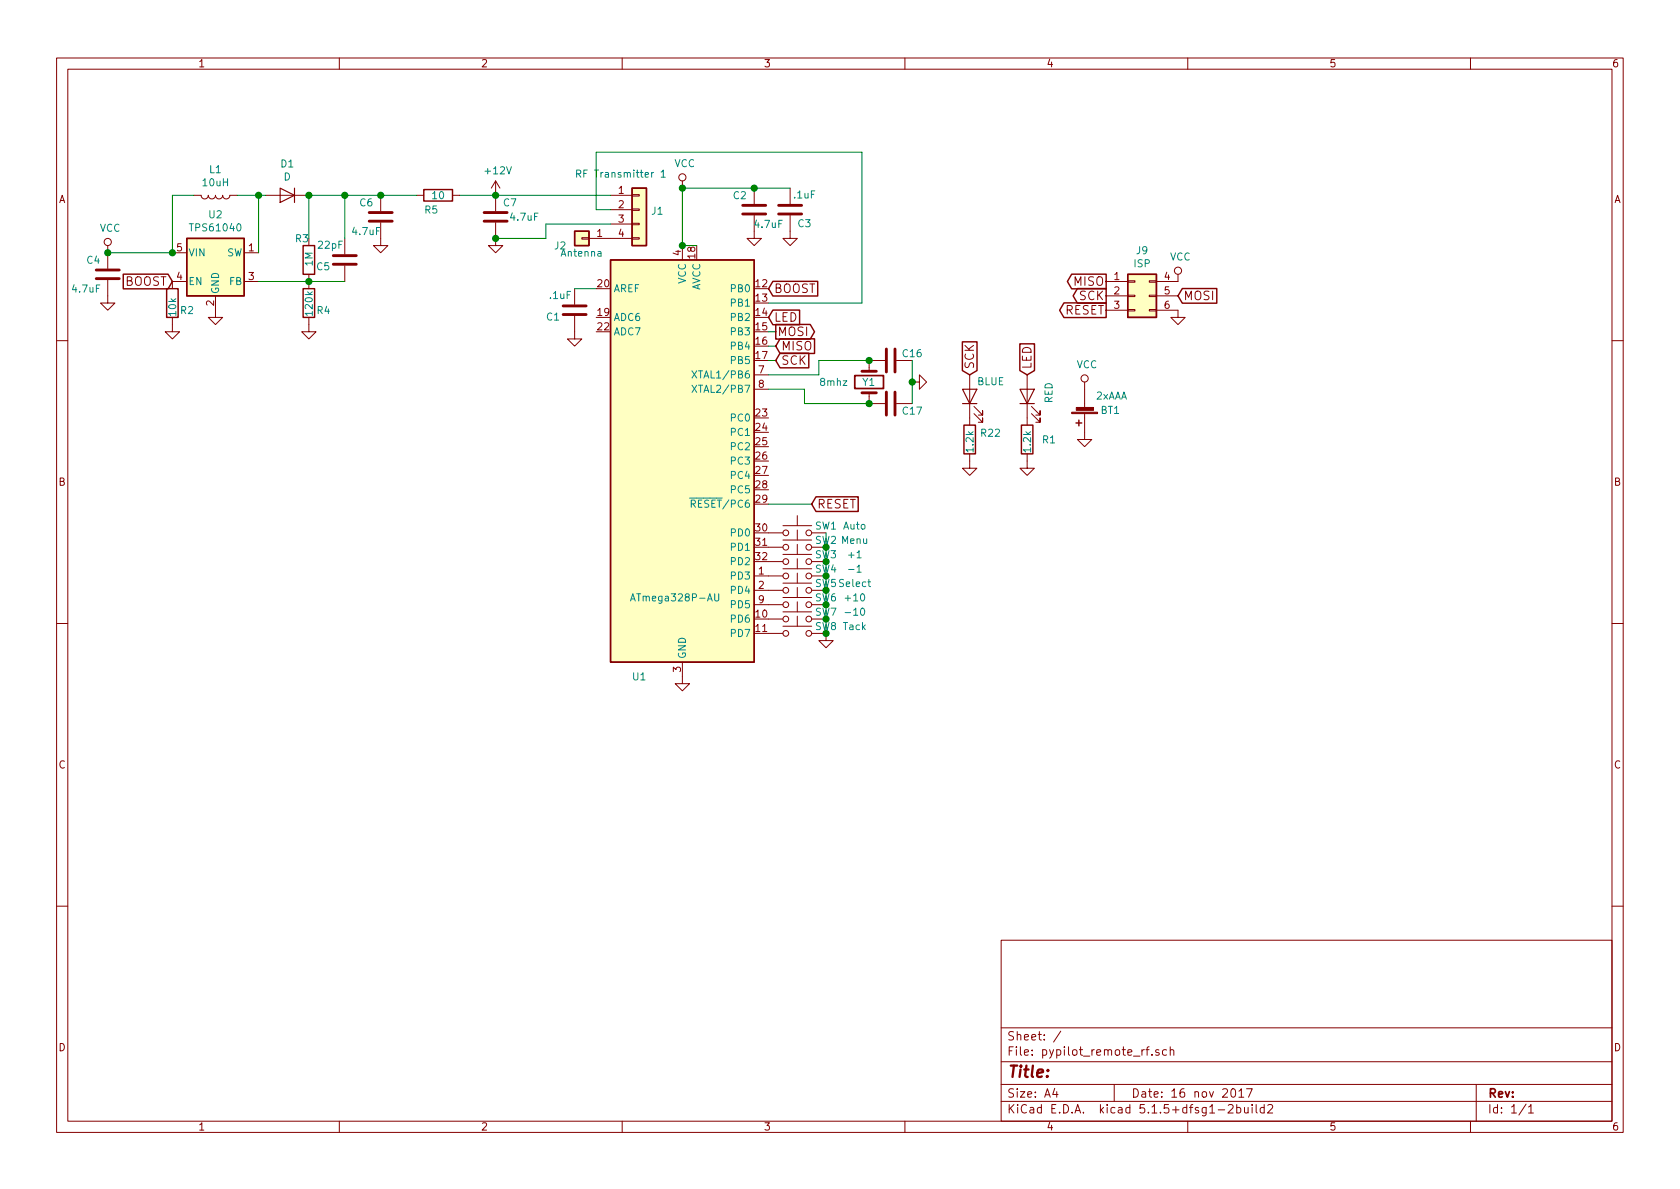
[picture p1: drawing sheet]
EESchema Schematic File Version 4
EELAYER 30 0
EELAYER END
$Descr A4 11693 8268
encoding utf-8
Sheet 1 1
Title ""
Date "16 nov 2017"
Rev ""
Comp ""
Comment1 ""
Comment2 ""
Comment3 ""
Comment4 ""
$EndDescr
Text GLabel 5650 3500 2    60   Input ~ 0
RESET
$Comp
L Connector_Generic:Conn_02x03_Top_Bottom J9
U 1 1
P 7900 2050
F 0 "J9" H 7950 2367 50  0000 C CNN
F 1 "ISP" H 7950 2276 50  0000 C CNN
F 2 "pypilot_remote_rf:ISP" H 7900 2050 50  0001 C CNN
F 3 "" H 7900 2050 50  0001 C CNN
	1    7900 2050
	1    0    0    -1  
$EndComp
Text GLabel 5400 2400 2    60   Input ~ 0
MISO
Text GLabel 5400 2300 2    60   Output ~ 0
MOSI
Wire Wire Line
	5400 2400 5350 2400
Text GLabel 5400 2500 2    60   Input ~ 0
SCK
Wire Wire Line
	5400 2500 5350 2500
Text GLabel 7700 1950 0    60   Output ~ 0
MISO
Text GLabel 7700 2050 0    60   Output ~ 0
SCK
Text GLabel 7700 2150 0    60   Output ~ 0
RESET
Text GLabel 8200 2050 2    60   Input ~ 0
MOSI
$Comp
L power:GND #PWR0121
U 1 1
P 8200 2150
F 0 "#PWR0121" H 8200 1900 50  0001 C CNN
F 1 "GND" H 8350 2100 50  0001 C CNN
F 2 "" H 8200 2150 50  0001 C CNN
F 3 "" H 8200 2150 50  0001 C CNN
	1    8200 2150
	1    0    0    -1  
$EndComp
Wire Wire Line
	6050 2800 5600 2800
Wire Wire Line
	5600 2800 5600 2700
Wire Wire Line
	5600 2700 5350 2700
Wire Wire Line
	5350 2600 5700 2600
Wire Wire Line
	5700 2600 5700 2500
Wire Wire Line
	5700 2500 6050 2500
$Comp
L Device:LED LED2
U 1 1
P 6750 2750
F 0 "LED2" V 6788 2632 50  0001 R CNN
F 1 "BLUE" V 6850 2700 50  0000 R CNN
F 2 "LED_SMD:LED_0805_2012Metric" H 6750 2750 50  0001 C CNN
F 3 "" H 6750 2750 50  0001 C CNN
F 4 "C2293" V 6750 2750 50  0001 C CNN "LCSC"
	1    6750 2750
	0    -1   -1   0   
$EndComp
$Comp
L Device:R R22
U 1 1
P 6750 3050
F 0 "R22" H 6820 3096 50  0000 L CNN
F 1 "1.2k" V 6750 2950 50  0000 L CNN
F 2 "Resistor_SMD:R_0805_2012Metric" V 6680 3050 50  0001 C CNN
F 3 "" H 6750 3050 50  0001 C CNN
F 4 "C17379" H 6750 3050 50  0001 C CNN "LCSC"
	1    6750 3050
	1    0    0    -1  
$EndComp
$Comp
L power:GND #PWR0105
U 1 1
P 6750 3200
F 0 "#PWR0105" H 6750 2950 50  0001 C CNN
F 1 "GND" H 6650 3100 50  0001 C CNN
F 2 "" H 6750 3200 50  0001 C CNN
F 3 "" H 6750 3200 50  0001 C CNN
	1    6750 3200
	1    0    0    -1  
$EndComp
Text GLabel 6750 2600 1    60   Input ~ 0
SCK
$Comp
L Device:C C17
U 1 1
P 6200 2800
F 0 "C17" V 6250 2950 50  0000 C CNN
F 1 "18pF" V 6150 2900 50  0001 C CNN
F 2 "Capacitor_SMD:C_0805_2012Metric" H 6238 2650 50  0001 C CNN
F 3 "" H 6200 2800 50  0001 C CNN
F 4 "C1792" V 6200 2800 50  0001 C CNN "LCSC"
	1    6200 2800
	0    1    1    0   
$EndComp
$Comp
L Device:C C16
U 1 1
P 6200 2500
F 0 "C16" V 6150 2650 50  0000 C CNN
F 1 "18pF" V 6150 2600 50  0001 C CNN
F 2 "Capacitor_SMD:C_0805_2012Metric" H 6238 2350 50  0001 C CNN
F 3 "" H 6200 2500 50  0001 C CNN
F 4 "C1797" V 6200 2500 50  0001 C CNN "LCSC"
	1    6200 2500
	0    1    1    0   
$EndComp
$Comp
L power:GND #PWR0112
U 1 1
P 7550 3000
F 0 "#PWR0112" H 7550 2750 50  0001 C CNN
F 1 "GND" H 7450 2900 50  0001 C CNN
F 2 "" H 7550 3000 50  0001 C CNN
F 3 "" H 7550 3000 50  0001 C CNN
	1    7550 3000
	1    0    0    -1  
$EndComp
$Comp
L Device:Crystal Y1
U 1 1
P 6050 2650
F 0 "Y1" V 6050 2600 50  0000 L CNN
F 1 "8mhz" V 6050 2300 50  0000 L CNN
F 2 "Crystal:Crystal_SMD_5032-2Pin_5.0x3.2mm" H 6050 2650 50  0001 C CNN
F 3 "" H 6050 2650 50  0001 C CNN
F 4 "C115962" V 6050 2650 50  0001 C CNN "LCSC"
	1    6050 2650
	0    1    1    0   
$EndComp
Connection ~ 6050 2500
Connection ~ 6050 2800
Wire Wire Line
	6350 2500 6350 2650
$Comp
L power:GND #PWR0122
U 1 1
P 6350 2650
F 0 "#PWR0122" H 6350 2400 50  0001 C CNN
F 1 "GND" V 6350 2450 50  0001 C CNN
F 2 "" H 6350 2650 50  0001 C CNN
F 3 "" H 6350 2650 50  0001 C CNN
	1    6350 2650
	0    -1   -1   0   
$EndComp
Connection ~ 6350 2650
Wire Wire Line
	6350 2650 6350 2800
$Comp
L MCU_Microchip_ATmega:ATmega328P-AU U1
U 1 1
P 4750 3200
F 0 "U1" H 4450 1700 50  0000 C CNN
F 1 "ATmega328P-AU" H 4700 2250 50  0000 C CNN
F 2 "Package_QFP:TQFP-32_7x7mm_P0.8mm" H 4750 3200 50  0001 C CIN
F 3 "http://ww1.microchip.com/downloads/en/DeviceDoc/ATmega328_P%20AVR%20MCU%20with%20picoPower%20Technology%20Data%20Sheet%2040001984A.pdf" H 4750 3200 50  0001 C CNN
F 4 "14877" H 4750 3200 50  0001 C CNN "LCSC"
	1    4750 3200
	1    0    0    -1  
$EndComp
$Comp
L Device:Battery_Cell BT1
U 1 1
P 7550 2800
F 0 "BT1" H 7300 2850 50  0000 L CNN
F 1 "2xAAA" H 7250 2750 50  0000 L CNN
F 2 "Battery:BatteryHolder_Keystone_2468_2xAAA" V 7550 2860 50  0001 C CNN
F 3 "~" V 7550 2860 50  0001 C CNN
	1    7550 2800
	-1   0    0    1   
$EndComp
$Comp
L power:VCC #PWR0101
U 1 1
P 8200 1950
F 0 "#PWR0101" H 8200 1800 50  0001 C CNN
F 1 "VCC" H 8217 2123 50  0000 C CNN
F 2 "" H 8200 1950 50  0001 C CNN
F 3 "" H 8200 1950 50  0001 C CNN
	1    8200 1950
	1    0    0    -1  
$EndComp
$Comp
L power:VCC #PWR0102
U 1 1
P 4750 1300
F 0 "#PWR0102" H 4750 1150 50  0001 C CNN
F 1 "VCC" H 4767 1473 50  0000 C CNN
F 2 "" H 4750 1300 50  0001 C CNN
F 3 "" H 4750 1300 50  0001 C CNN
	1    4750 1300
	1    0    0    -1  
$EndComp
$Comp
L Switch:SW_Push SW1
U 1 1
P 5550 3700
F 0 "SW1" H 5750 3750 50  0000 C CNN
F 1 "Auto" H 5950 3750 50  0000 C CNN
F 2 "Button_Switch_SMD:SW_SPST_EVQQ2" H 5550 3900 50  0001 C CNN
F 3 "~" H 5550 3900 50  0001 C CNN
F 4 "C318889" H 5550 3700 50  0001 C CNN "LCSC"
	1    5550 3700
	1    0    0    -1  
$EndComp
$Comp
L Switch:SW_Push SW2
U 1 1
P 5550 3800
F 0 "SW2" H 5750 3850 50  0000 C CNN
F 1 "Menu" H 5950 3850 50  0000 C CNN
F 2 "Button_Switch_SMD:SW_SPST_EVQQ2" H 5550 4000 50  0001 C CNN
F 3 "~" H 5550 4000 50  0001 C CNN
F 4 "C318889" H 5550 3800 50  0001 C CNN "LCSC"
	1    5550 3800
	1    0    0    -1  
$EndComp
$Comp
L Switch:SW_Push SW3
U 1 1
P 5550 3900
F 0 "SW3" H 5750 3950 50  0000 C CNN
F 1 "+1" H 5950 3950 50  0000 C CNN
F 2 "Button_Switch_SMD:SW_SPST_EVQQ2" H 5550 4100 50  0001 C CNN
F 3 "~" H 5550 4100 50  0001 C CNN
F 4 "C318889" H 5550 3900 50  0001 C CNN "LCSC"
	1    5550 3900
	1    0    0    -1  
$EndComp
$Comp
L Switch:SW_Push SW4
U 1 1
P 5550 4000
F 0 "SW4" H 5750 4050 50  0000 C CNN
F 1 "-1" H 5950 4050 50  0000 C CNN
F 2 "Button_Switch_SMD:SW_SPST_EVQQ2" H 5550 4200 50  0001 C CNN
F 3 "~" H 5550 4200 50  0001 C CNN
F 4 "C318889" H 5550 4000 50  0001 C CNN "LCSC"
	1    5550 4000
	1    0    0    -1  
$EndComp
$Comp
L Switch:SW_Push SW5
U 1 1
P 5550 4100
F 0 "SW5" H 5750 4150 50  0000 C CNN
F 1 "Select" H 5950 4150 50  0000 C CNN
F 2 "Button_Switch_SMD:SW_SPST_EVQQ2" H 5550 4300 50  0001 C CNN
F 3 "~" H 5550 4300 50  0001 C CNN
F 4 "C318889" H 5550 4100 50  0001 C CNN "LCSC"
	1    5550 4100
	1    0    0    -1  
$EndComp
$Comp
L Switch:SW_Push SW6
U 1 1
P 5550 4200
F 0 "SW6" H 5750 4250 50  0000 C CNN
F 1 "+10" H 5950 4250 50  0000 C CNN
F 2 "Button_Switch_SMD:SW_SPST_EVQQ2" H 5550 4400 50  0001 C CNN
F 3 "~" H 5550 4400 50  0001 C CNN
F 4 "C318889" H 5550 4200 50  0001 C CNN "LCSC"
	1    5550 4200
	1    0    0    -1  
$EndComp
$Comp
L Switch:SW_Push SW7
U 1 1
P 5550 4300
F 0 "SW7" H 5750 4350 50  0000 C CNN
F 1 "-10" H 5950 4350 50  0000 C CNN
F 2 "Button_Switch_SMD:SW_SPST_EVQQ2" H 5550 4500 50  0001 C CNN
F 3 "~" H 5550 4500 50  0001 C CNN
F 4 "C318889" H 5550 4300 50  0001 C CNN "LCSC"
	1    5550 4300
	1    0    0    -1  
$EndComp
$Comp
L Switch:SW_Push SW8
U 1 1
P 5550 4400
F 0 "SW8" H 5750 4450 50  0000 C CNN
F 1 "Tack" H 5950 4450 50  0000 C CNN
F 2 "Button_Switch_SMD:SW_SPST_EVQQ2" H 5550 4600 50  0001 C CNN
F 3 "~" H 5550 4600 50  0001 C CNN
F 4 "C318889" H 5550 4400 50  0001 C CNN "LCSC"
	1    5550 4400
	1    0    0    -1  
$EndComp
$Comp
L power:GND #PWR06
U 1 1
P 4750 4700
F 0 "#PWR06" H 4750 4450 50  0001 C CNN
F 1 "GND" H 4900 4600 50  0001 C CNN
F 2 "" H 4750 4700 50  0001 C CNN
F 3 "" H 4750 4700 50  0001 C CNN
	1    4750 4700
	1    0    0    -1  
$EndComp
$Comp
L power:GND #PWR0103
U 1 1
P 5750 4400
F 0 "#PWR0103" H 5750 4150 50  0001 C CNN
F 1 "GND" H 5900 4300 50  0001 C CNN
F 2 "" H 5750 4400 50  0001 C CNN
F 3 "" H 5750 4400 50  0001 C CNN
	1    5750 4400
	1    0    0    -1  
$EndComp
Wire Wire Line
	5750 4400 5750 4300
Connection ~ 5750 4400
Connection ~ 5750 3800
Wire Wire Line
	5750 3800 5750 3700
Connection ~ 5750 3900
Wire Wire Line
	5750 3900 5750 3800
Connection ~ 5750 4000
Wire Wire Line
	5750 4000 5750 3900
Connection ~ 5750 4100
Wire Wire Line
	5750 4100 5750 4000
Connection ~ 5750 4200
Wire Wire Line
	5750 4200 5750 4100
Connection ~ 5750 4300
Wire Wire Line
	5750 4300 5750 4200
Wire Wire Line
	5350 2300 5400 2300
$Comp
L power:VCC #PWR0104
U 1 1
P 7550 2700
F 0 "#PWR0104" H 7550 2550 50  0001 C CNN
F 1 "VCC" H 7567 2873 50  0000 C CNN
F 2 "" H 7550 2700 50  0001 C CNN
F 3 "" H 7550 2700 50  0001 C CNN
	1    7550 2700
	1    0    0    -1  
$EndComp
$Comp
L Device:C C3
U 1 1
P 5500 1450
F 0 "C3" H 5400 1550 50  0000 C CNN
F 1 ".1uF" H 5400 1350 50  0000 C CNN
F 2 "Capacitor_SMD:C_0805_2012Metric" H 5538 1300 50  0001 C CNN
F 3 "" H 5500 1450 50  0001 C CNN
F 4 "C49678" V 5500 1450 50  0001 C CNN "LCSC"
	1    5500 1450
	-1   0    0    1   
$EndComp
$Comp
L Device:C C2
U 1 1
P 5250 1450
F 0 "C2" H 5350 1550 50  0000 C CNN
F 1 "4.7uF" H 5150 1350 50  0000 C CNN
F 2 "Capacitor_SMD:C_1206_3216Metric" H 5288 1300 50  0001 C CNN
F 3 "" H 5250 1450 50  0001 C CNN
F 4 "C29823" V 5250 1450 50  0001 C CNN "LCSC"
	1    5250 1450
	-1   0    0    -1  
$EndComp
Wire Wire Line
	5500 1300 5250 1300
Connection ~ 5250 1300
Wire Wire Line
	5250 1300 4750 1300
Wire Wire Line
	4850 1700 4750 1700
Connection ~ 4750 1700
$Comp
L power:GND #PWR0108
U 1 1
P 5500 1600
F 0 "#PWR0108" H 5500 1350 50  0001 C CNN
F 1 "GND" H 5650 1500 50  0001 C CNN
F 2 "" H 5500 1600 50  0001 C CNN
F 3 "" H 5500 1600 50  0001 C CNN
	1    5500 1600
	1    0    0    -1  
$EndComp
$Comp
L power:GND #PWR0110
U 1 1
P 5250 1600
F 0 "#PWR0110" H 5250 1350 50  0001 C CNN
F 1 "GND" H 5400 1500 50  0001 C CNN
F 2 "" H 5250 1600 50  0001 C CNN
F 3 "" H 5250 1600 50  0001 C CNN
	1    5250 1600
	1    0    0    -1  
$EndComp
$Comp
L Device:C C1
U 1 1
P 4000 2150
F 0 "C1" H 4150 2200 50  0000 C CNN
F 1 ".1uF" H 4100 2050 50  0000 C CNN
F 2 "Capacitor_SMD:C_0805_2012Metric" H 4038 2000 50  0001 C CNN
F 3 "" H 4000 2150 50  0001 C CNN
F 4 "C49678" V 4000 2150 50  0001 C CNN "LCSC"
	1    4000 2150
	-1   0    0    1   
$EndComp
$Comp
L power:GND #PWR0111
U 1 1
P 4000 2300
F 0 "#PWR0111" H 4000 2050 50  0001 C CNN
F 1 "GND" H 4150 2200 50  0001 C CNN
F 2 "" H 4000 2300 50  0001 C CNN
F 3 "" H 4000 2300 50  0001 C CNN
	1    4000 2300
	1    0    0    -1  
$EndComp
Wire Wire Line
	4150 2000 4000 2000
$Comp
L Device:LED LED1
U 1 1
P 7150 2750
F 0 "LED1" V 7188 2632 50  0001 R CNN
F 1 "RED" H 7250 2600 50  0000 R CNN
F 2 "LED_SMD:LED_0805_2012Metric" H 7150 2750 50  0001 C CNN
F 3 "" H 7150 2750 50  0001 C CNN
F 4 "C84256" V 7150 2750 50  0001 C CNN "LCSC"
	1    7150 2750
	0    -1   -1   0   
$EndComp
$Comp
L Device:R R1
U 1 1
P 7150 3050
F 0 "R1" H 7250 3050 50  0000 L CNN
F 1 "1.2k" V 7150 2950 50  0000 L CNN
F 2 "Resistor_SMD:R_0805_2012Metric" V 7080 3050 50  0001 C CNN
F 3 "" H 7150 3050 50  0001 C CNN
F 4 "C17379" H 7150 3050 50  0001 C CNN "LCSC"
	1    7150 3050
	1    0    0    -1  
$EndComp
$Comp
L power:GND #PWR0113
U 1 1
P 7150 3200
F 0 "#PWR0113" H 7150 2950 50  0001 C CNN
F 1 "GND" H 7050 3100 50  0001 C CNN
F 2 "" H 7150 3200 50  0001 C CNN
F 3 "" H 7150 3200 50  0001 C CNN
	1    7150 3200
	1    0    0    -1  
$EndComp
Text GLabel 7150 2600 1    60   Input ~ 0
LED
Text GLabel 5350 2200 2    60   Input ~ 0
LED
Wire Wire Line
	4750 1300 4750 1700
Connection ~ 4750 1300
$Comp
L power:+12V #PWR0114
U 1 1
P 3450 1350
F 0 "#PWR0114" H 3450 1200 50  0001 C CNN
F 1 "+12V" H 3465 1523 50  0000 C CNN
F 2 "" H 3450 1350 50  0001 C CNN
F 3 "" H 3450 1350 50  0001 C CNN
	1    3450 1350
	1    0    0    -1  
$EndComp
$Comp
L Regulator_Switching:LM2733YMF U2
U 1 1
P 1500 1850
F 0 "U2" H 1500 2217 50  0000 C CNN
F 1 "TPS61040" H 1500 2126 50  0000 C CNN
F 2 "Package_TO_SOT_SMD:SOT-23-5" H 1550 1600 50  0001 L CIN
F 3 "TPS61040DBVR" H 1500 1950 50  0001 C CNN
F 4 "C9846" H 1500 1850 50  0001 C CNN "LCSC"
	1    1500 1850
	1    0    0    -1  
$EndComp
$Comp
L Device:L L1
U 1 1
P 1500 1350
F 0 "L1" V 1319 1350 50  0000 C CNN
F 1 "10uH" V 1410 1350 50  0000 C CNN
F 2 "Inductor_SMD:L_Sunlord_MWSA0518_5.4x5.2mm" H 1500 1350 50  0001 C CNN
F 3 "~" H 1500 1350 50  0001 C CNN
F 4 "C408349" V 1500 1350 50  0001 C CNN "LCSC"
	1    1500 1350
	0    1    1    0   
$EndComp
$Comp
L Device:C C4
U 1 1
P 750 1900
F 0 "C4" H 850 2000 50  0000 C CNN
F 1 "4.7uF" H 900 1800 50  0000 C CNN
F 2 "Capacitor_SMD:C_1206_3216Metric" H 788 1750 50  0001 C CNN
F 3 "" H 750 1900 50  0001 C CNN
F 4 "C29823" V 750 1900 50  0001 C CNN "LCSC"
	1    750  1900
	-1   0    0    -1  
$EndComp
Text GLabel 5350 2000 2    60   Input ~ 0
BOOST
Text GLabel 1200 1950 0    60   Input ~ 0
BOOST
$Comp
L Device:R R2
U 1 1
P 1200 2100
F 0 "R2" H 1250 2050 50  0000 L CNN
F 1 "10k" V 1200 2000 50  0000 L CNN
F 2 "Resistor_SMD:R_0805_2012Metric" V 1130 2100 50  0001 C CNN
F 3 "" H 1200 2100 50  0001 C CNN
F 4 " C17414" H 1200 2100 50  0001 C CNN "LCSC"
	1    1200 2100
	1    0    0    -1  
$EndComp
$Comp
L power:GND #PWR0115
U 1 1
P 1500 2150
F 0 "#PWR0115" H 1500 1900 50  0001 C CNN
F 1 "GND" H 1650 2050 50  0001 C CNN
F 2 "" H 1500 2150 50  0001 C CNN
F 3 "" H 1500 2150 50  0001 C CNN
	1    1500 2150
	1    0    0    -1  
$EndComp
$Comp
L power:GND #PWR0116
U 1 1
P 1200 2250
F 0 "#PWR0116" H 1200 2000 50  0001 C CNN
F 1 "GND" H 1350 2150 50  0001 C CNN
F 2 "" H 1200 2250 50  0001 C CNN
F 3 "" H 1200 2250 50  0001 C CNN
	1    1200 2250
	1    0    0    -1  
$EndComp
Wire Wire Line
	750  1750 1200 1750
$Comp
L power:GND #PWR0117
U 1 1
P 750 2050
F 0 "#PWR0117" H 750 1800 50  0001 C CNN
F 1 "GND" H 900 1950 50  0001 C CNN
F 2 "" H 750 2050 50  0001 C CNN
F 3 "" H 750 2050 50  0001 C CNN
	1    750  2050
	1    0    0    -1  
$EndComp
Wire Wire Line
	1200 1750 1200 1350
Wire Wire Line
	1200 1350 1350 1350
Connection ~ 1200 1750
$Comp
L Device:D D1
U 1 1
P 2000 1350
F 0 "D1" H 2000 1134 50  0000 C CNN
F 1 "D" H 2000 1225 50  0000 C CNN
F 2 "Diode_SMD:D_SOD-123" H 2000 1350 50  0001 C CNN
F 3 "~" H 2000 1350 50  0001 C CNN
F 4 "C8598" H 2000 1350 50  0001 C CNN "LCSC"
	1    2000 1350
	-1   0    0    1   
$EndComp
Wire Wire Line
	1650 1350 1800 1350
Wire Wire Line
	1800 1750 1800 1350
Connection ~ 1800 1350
Wire Wire Line
	1800 1350 1850 1350
$Comp
L Device:R R3
U 1 1
P 2150 1800
F 0 "R3" H 2050 1950 50  0000 L CNN
F 1 "1M" V 2150 1750 50  0000 L CNN
F 2 "Resistor_SMD:R_0805_2012Metric" V 2080 1800 50  0001 C CNN
F 3 "" H 2150 1800 50  0001 C CNN
F 4 "C17514" H 2150 1800 50  0001 C CNN "LCSC"
	1    2150 1800
	1    0    0    -1  
$EndComp
$Comp
L Device:R R4
U 1 1
P 2150 2100
F 0 "R4" H 2200 2050 50  0000 L CNN
F 1 "120k" V 2150 2000 50  0000 L CNN
F 2 "Resistor_SMD:R_0805_2012Metric" V 2080 2100 50  0001 C CNN
F 3 "" H 2150 2100 50  0001 C CNN
F 4 "C17436" H 2150 2100 50  0001 C CNN "LCSC"
	1    2150 2100
	1    0    0    -1  
$EndComp
Wire Wire Line
	2150 1950 1800 1950
Connection ~ 2150 1950
Wire Wire Line
	2150 1350 2150 1650
$Comp
L Device:C C5
U 1 1
P 2400 1800
F 0 "C5" H 2550 1850 50  0000 C CNN
F 1 "22pF" H 2500 1700 50  0000 C CNN
F 2 "Capacitor_SMD:C_0805_2012Metric" H 2438 1650 50  0001 C CNN
F 3 "" H 2400 1800 50  0001 C CNN
F 4 " C1804" V 2400 1800 50  0001 C CNN "LCSC"
	1    2400 1800
	-1   0    0    1   
$EndComp
$Comp
L Device:C C6
U 1 1
P 2650 1500
F 0 "C6" H 2750 1600 50  0000 C CNN
F 1 "4.7uF" H 2750 1400 50  0000 C CNN
F 2 "Capacitor_SMD:C_1206_3216Metric" H 2688 1350 50  0001 C CNN
F 3 "" H 2650 1500 50  0001 C CNN
F 4 "C29823" V 2650 1500 50  0001 C CNN "LCSC"
	1    2650 1500
	-1   0    0    -1  
$EndComp
Wire Wire Line
	2150 1350 2400 1350
Connection ~ 2150 1350
$Comp
L power:GND #PWR0118
U 1 1
P 2650 1650
F 0 "#PWR0118" H 2650 1400 50  0001 C CNN
F 1 "GND" H 2800 1550 50  0001 C CNN
F 2 "" H 2650 1650 50  0001 C CNN
F 3 "" H 2650 1650 50  0001 C CNN
	1    2650 1650
	1    0    0    -1  
$EndComp
$Comp
L power:GND #PWR0119
U 1 1
P 2150 2250
F 0 "#PWR0119" H 2150 2000 50  0001 C CNN
F 1 "GND" H 2300 2150 50  0001 C CNN
F 2 "" H 2150 2250 50  0001 C CNN
F 3 "" H 2150 2250 50  0001 C CNN
	1    2150 2250
	1    0    0    -1  
$EndComp
Wire Wire Line
	2400 1950 2150 1950
Wire Wire Line
	2400 1650 2400 1350
Connection ~ 2400 1350
$Comp
L power:VCC #PWR0120
U 1 1
P 750 1750
F 0 "#PWR0120" H 750 1600 50  0001 C CNN
F 1 "VCC" H 767 1923 50  0000 C CNN
F 2 "" H 750 1750 50  0001 C CNN
F 3 "" H 750 1750 50  0001 C CNN
	1    750  1750
	1    0    0    -1  
$EndComp
Connection ~ 750  1750
$Comp
L Connector_Generic:Conn_01x04 J1
U 1 1
P 4450 1450
F 0 "J1" H 4530 1442 50  0000 L CNN
F 1 "RF Transmitter 1" H 4000 1700 50  0000 L CNN
F 2 "Connector_PinHeader_2.54mm:PinHeader_1x04_P2.54mm_Vertical" H 4450 1450 50  0001 C CNN
F 3 "~" H 4450 1450 50  0001 C CNN
	1    4450 1450
	1    0    0    -1  
$EndComp
Wire Wire Line
	5350 3500 5650 3500
$Comp
L Device:R R5
U 1 1
P 3050 1350
F 0 "R5" V 3150 1250 50  0000 L CNN
F 1 "10" V 3050 1300 50  0000 L CNN
F 2 "Resistor_SMD:R_0805_2012Metric" V 2980 1350 50  0001 C CNN
F 3 "" H 3050 1350 50  0001 C CNN
F 4 "C17415" H 3050 1350 50  0001 C CNN "LCSC"
	1    3050 1350
	0    1    1    0   
$EndComp
$Comp
L Device:C C7
U 1 1
P 3450 1500
F 0 "C7" H 3350 1600 50  0000 C CNN
F 1 "4.7uF" H 3250 1500 50  0000 C CNN
F 2 "Capacitor_SMD:C_1206_3216Metric" H 3488 1350 50  0001 C CNN
F 3 "" H 3450 1500 50  0001 C CNN
F 4 "C29823" V 3450 1500 50  0001 C CNN "LCSC"
	1    3450 1500
	-1   0    0    -1  
$EndComp
$Comp
L power:GND #PWR0109
U 1 1
P 3450 1650
F 0 "#PWR0109" H 3450 1400 50  0001 C CNN
F 1 "GND" H 3600 1550 50  0001 C CNN
F 2 "" H 3450 1650 50  0001 C CNN
F 3 "" H 3450 1650 50  0001 C CNN
	1    3450 1650
	1    0    0    -1  
$EndComp
Connection ~ 2650 1350
Wire Wire Line
	2400 1350 2650 1350
Wire Wire Line
	3200 1350 3450 1350
Wire Wire Line
	4250 1550 3800 1550
Wire Wire Line
	3800 1550 3800 1650
Wire Wire Line
	3800 1650 3450 1650
$Comp
L Connector_Generic:Conn_01x01 J2
U 1 1
P 4050 1650
F 0 "J2" H 4200 1600 50  0000 C CNN
F 1 "Antenna" H 4050 1550 50  0000 C CNN
F 2 "Connector_PinHeader_2.54mm:PinHeader_1x01_P2.54mm_Vertical" H 4050 1650 50  0001 C CNN
F 3 "~" H 4050 1650 50  0001 C CNN
	1    4050 1650
	-1   0    0    -1  
$EndComp
Wire Wire Line
	5350 2100 6000 2100
Wire Wire Line
	6000 1050 6000 2100
Wire Wire Line
	4250 1450 4150 1450
Wire Wire Line
	4150 1450 4150 1050
Wire Wire Line
	4150 1050 6000 1050
Wire Wire Line
	2650 1350 2900 1350
Connection ~ 3450 1350
Wire Wire Line
	3450 1350 4250 1350
Connection ~ 3450 1650
$EndSCHEMATC
